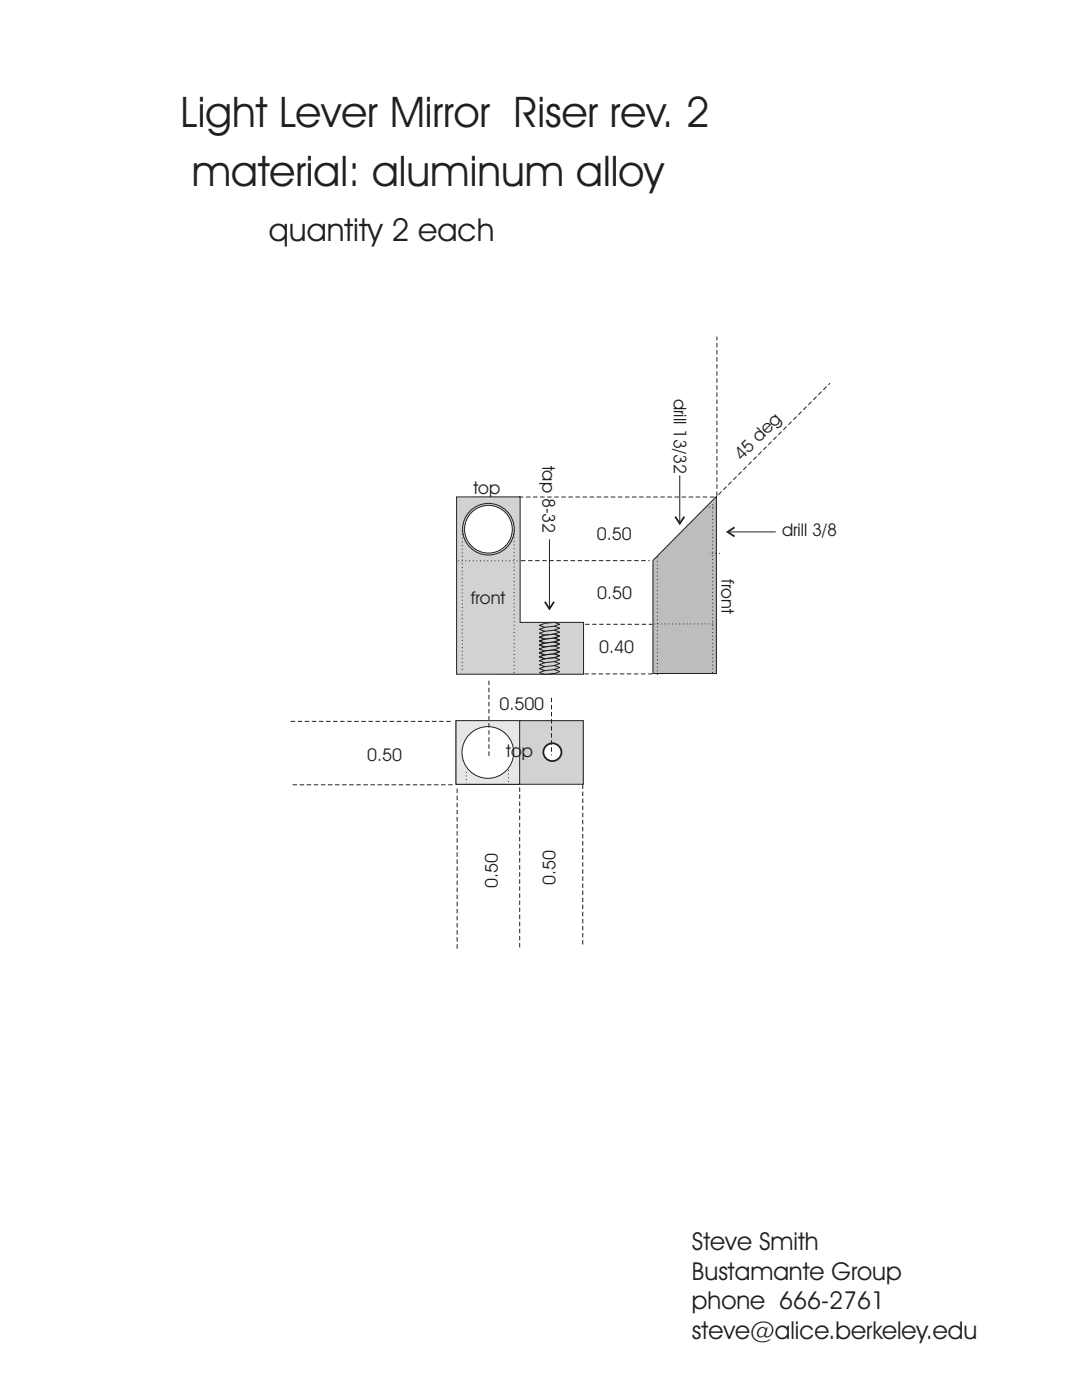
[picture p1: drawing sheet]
<svg xmlns="http://www.w3.org/2000/svg" width="216mm" height="279mm" viewBox="0 0 216 279" stroke-linecap="round" stroke-linejoin="round" font-family="sans-serif">
<path d="M143 99.1v35.3h-12.7v-22.6z" fill-rule="evenodd" fill="#bcbdc0"/>
<path d="M143 99.1v35.3h-12.7v-22.6z" fill="none" stroke="#231f20" stroke-width=".2"/>
<path d="M104 111.9h25.6M116.6 134.5h13.6M116.8 124.6h13.4M58 144h32M58.4 156.6h32M91.2 189.3v-32M103.7 189.1v-32M116.3 188.5v-32" fill="none" stroke="#231f20" stroke-width=".2" stroke-dasharray=".9 .5" stroke-linecap="butt"/>
<path d="M91.1 99.2h12.7v25h12.6v10.4h-25.3z" fill-rule="evenodd" fill="#d1d2d4"/>
<g fill="none" stroke="#231f20" stroke-width=".2">
<path d="M91.1 99.2h12.7v25h12.6v10.4h-25.3zM108.6 126.8l-1 .4 1 .3-1 .4 1 .4-1 .4 1 .4-1 .4 1 .4-1 .4 1 .4-1 .4M110.6 126.5l1 .4-1 .4 1 .4-1 .4 1 .4-1 .4 1 .4-1 .4 1 .4-1 .4 1 .4M110.6 124.2l1.1 .4-1.1 .4 1.1 .4-1.1 .4 1.1 .4-1.1 .3 1.1 .4-1.1 .4 1.1 .4-1.1 .4 1.1 .4M110.6 129.7l1.1 .4-1.1 .4 1.1 .4-1.1 .4 1.1 .3-1.1 .4 1.1 .4-1.1 .4 1.1 .4-1.1 .4 1.1 .4M110.6 130.5l-1.9 .2M110.6 129.7l-2 .2M110.6 128.1l-1.9 .2M110.6 126.6l-1.9 .1M110.7 124.2l-2 .2-1.1 .4 1.1 .4-1.1 .4 1.1 .4-1.1 .4 1.1 .4-1.1 .4 1.1 .3-1.1 .4 1.1 .4-1.1 .4M110.7 129.7l-2 .2-1.1 .4 1.1 .4-1.1 .4 1.1 .4-1.1 .4 1.1 .4-1.1 .4 1.1 .3-1.1 .4 1.1 .4-1.1 .4M110.7 128.1l-2 .3"/>
<path d="M110.7 127.3l-2 .2M110.7 125.8l-2 .2M110.7 125l-2 .2M110.7 133.6l-2 .3M110.7 132.8l-2 .2M110.7 131.2l-2 .3M110.7 130.5l-2 .2M110.7 128.9l-2.1 .2M110.7 126.5l-2 .3M110.7 132l-2 .3M111.7 130.9l-.9 .3-2.1 .3-1.1-.4M111.7 128.5l-.8 .4-2.2 .2-1.1-.4"/>
<path d="M111.7 134l-.8 .4-2.2 .2-1.1-.4"/>
</g>
<path d="M91 143.8h25.4v12.7h-25.4z" fill-rule="evenodd" fill="#d1d2d4"/>
<path d="M91 143.8h25.4v12.7h-25.4z" fill="none" stroke="#231f20" stroke-width=".2"/>
<path d="M91 143.8h12.7v12.7h-12.7z" fill-rule="evenodd" fill="#e6e7e9"/>
<path d="M91 143.8h12.7v12.7h-12.7z" fill="none" stroke="#231f20" stroke-width=".2"/>
<circle cx="97.3" cy="150.2" r="5.2" fill="#fff"/>
<circle cx="97.3" cy="150.2" r="5.2" fill="none" stroke="#231f20" stroke-width=".2"/>
<circle cx="110.2" cy="150.1" r="1.79" fill="#fff"/>
<g fill="none" stroke="#231f20" stroke-width=".36">
<path d="M134.7 103.1l.9 1.4 .9-1.4M146.6 105.2l-1.4 1 1.4 .9M108.7 120.1l.9 1.4 .9-1.4"/>
<circle cx="110.2" cy="150.1" r="1.79"/>
</g>
<path d="M135.6 94.9v9.3M109.6 107.6v13.6M145.4 106.2h9.4" fill="none" stroke="#231f20" stroke-width=".2"/>
<circle cx="97.5" cy="105.6" r="5.2" fill="#d1d2d4"/>
<circle cx="97.5" cy="105.6" r="5.2" fill="none" stroke="#231f20" stroke-width=".2"/>
<circle cx="97.5" cy="105.6" r="4.8" fill="#fff"/>
<circle cx="97.5" cy="105.6" r="4.8" fill="none" stroke="#231f20" stroke-width=".2"/>
<path d="M91.4 111.9h12.4M92.2 105.9v28.4M102.6 105.8v28.7M131.2 111.2v23.6M142.2 100.6v34.2M143.1 101.2h-2.2M143.7 110.4h-2.3M130.5 124.5h12.3M93 154v2.3M101.5 153.7v2.7" fill="none" stroke="#231f20" stroke-width=".2" stroke-dasharray=".2 .5" stroke-linecap="butt"/>
<path d="M103.5 99.2h39.4M143.1 99v-31.8M143.3 98.7l22.3-22.2M97.6 135.8v15.2M110 139.3v11.4" fill="none" stroke="#231f20" stroke-width=".2" stroke-dasharray=".9 .5" stroke-linecap="butt"/>
<g font-size="8.5" fill="#231f20">
<text x="36" y="25.4">Light Lever Mirror Riser rev. 2</text>
<text x="38.3" y="37.1">material: aluminum alloy</text>
</g>
<text font-size="6.3" fill="#231f20" x="53.7" y="48">quantity 2 each</text>
<g font-size="4.9" fill="#231f20">
<text x="138.1" y="249.5">Steve Smith</text>
<text x="138.1" y="255.4">Bustamante Group</text>
<text x="138.1" y="261.3">phone 666-2761</text>
<text x="138.1" y="267.3">steve@alice.berkeley.edu</text>
</g>
<g font-size="3.5" fill="#231f20">
<text x="134.5" y="79.6" transform="rotate(90 134.5 79.6)">drill 13/32</text>
<text x="108.3" y="92.9" transform="rotate(90 108.3 92.9)">tap 8-32</text>
<text x="148" y="92" transform="rotate(-45 148 92)">45 deg</text>
<text x="94.5" y="98.7">top</text>
<text x="119.1" y="107.8">0.50</text>
<text x="156" y="107">drill 3/8</text>
<text x="119.1" y="119.4">0.50</text>
<text x="144" y="115.6" transform="rotate(90 144 115.6)">front</text>
<text x="93.9" y="120.5">front</text>
<text x="119.6" y="130.3">0.40</text>
<text x="99.6" y="141.6">0.500</text>
<text x="73.3" y="151.8">0.50</text>
<text x="101" y="151">top</text>
<text x="99.3" y="177.2" transform="rotate(-90 99.3 177.2)">0.50</text>
<text x="110.9" y="176.7" transform="rotate(-90 110.9 176.7)">0.50</text>
</g>
</svg>
